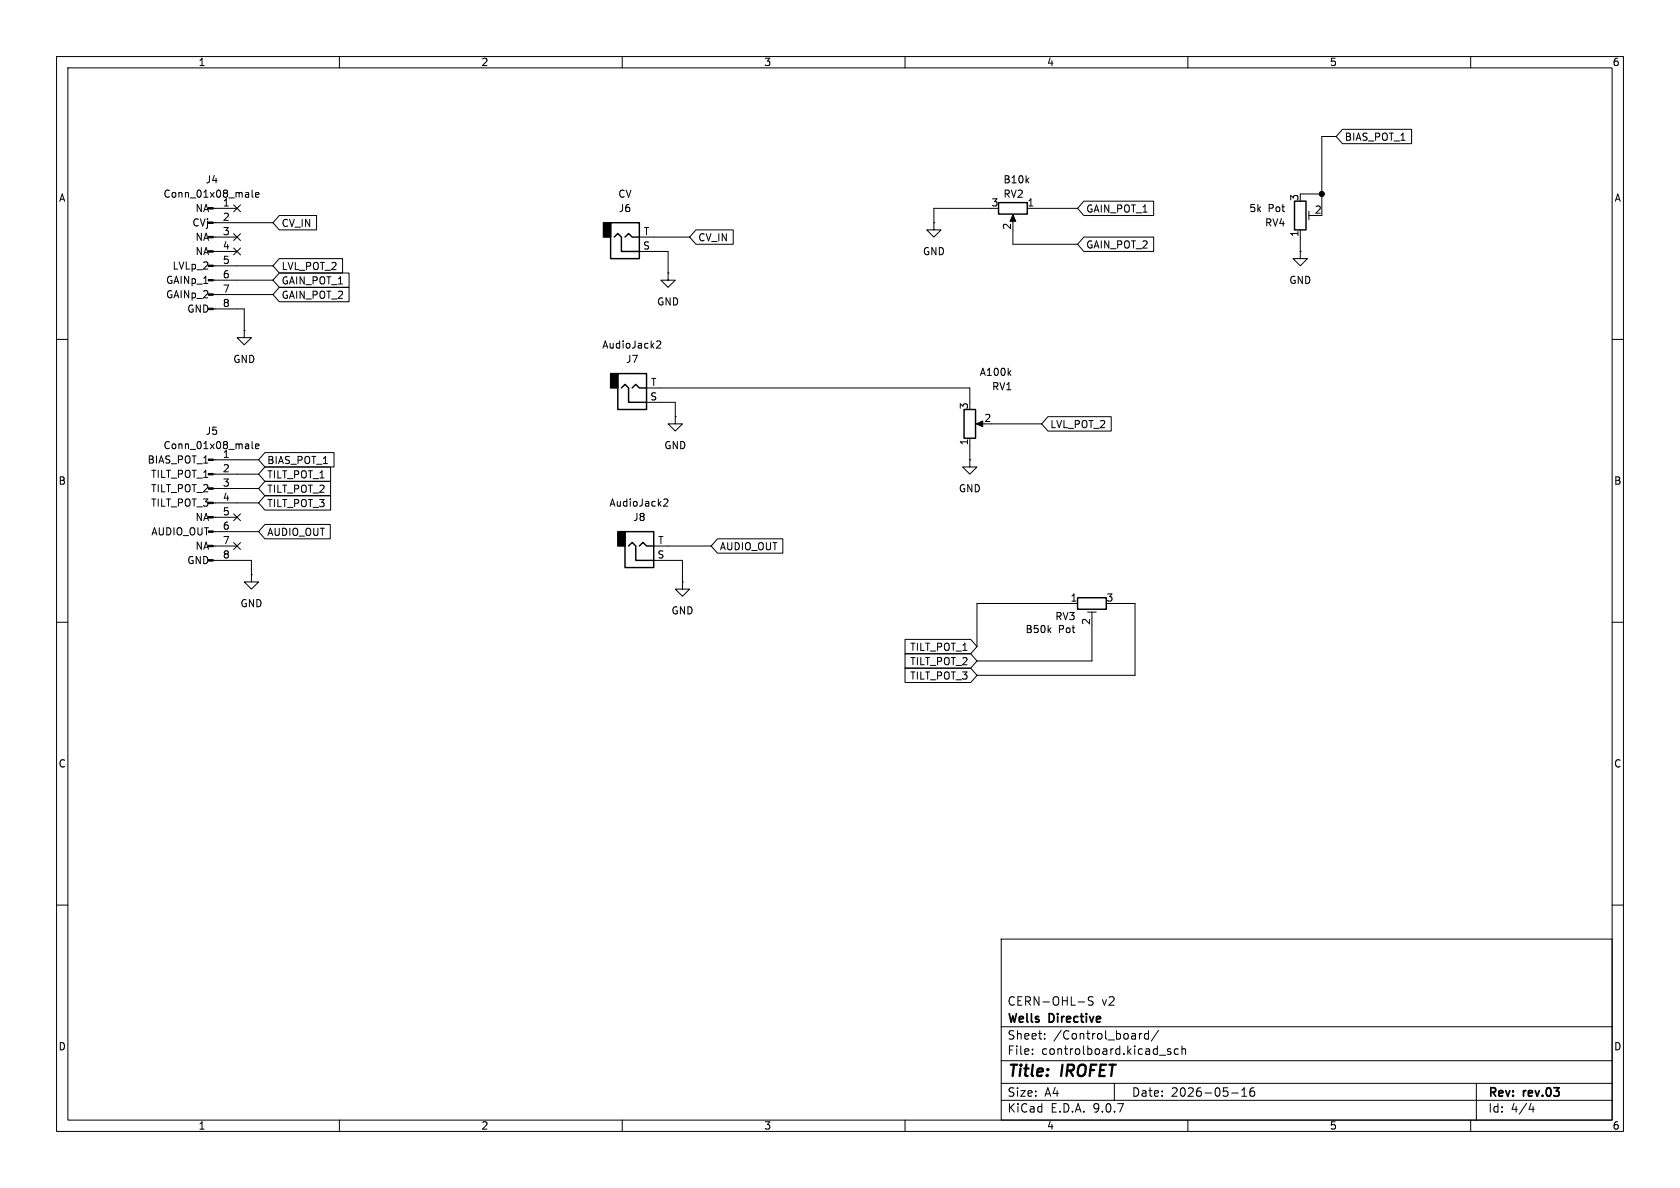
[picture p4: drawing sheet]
<svg xmlns="http://www.w3.org/2000/svg" width="297mm" height="210mm" viewBox="0 0 297 210" stroke-linecap="round" stroke-linejoin="round" font-family="sans-serif">
<g fill="none" stroke="#000" stroke-width=".18">
<path d="M10 10h277v190h-277zM12 12h273v186h-273zM60 10v2M110 10v2M160 10v2M210 10v2M260 10v2M37.7 36.8h4.2M37.7 39.4h10.6M41.3 36.2l1.2 1.2M42.5 36.2l-1.2 1.2M44.6 33.6v1.1l.2 .2"/>
<path d="M45.2 34.4l.6-.1-.1-.2-.3-.1-.2 .2v.6h.5M49.4 38.1h6.6v2.5h-6.6l-1.1-1.2zM165.1 39.4v1.2h1.3l-1.3 1.3-1.3-1.3h1.3M165.1 39.4h.1M175.3 36.8h-10.2v2.6M179.1 38.4v1M181.6 36.8h8.9M191.6 35.6h12.4v2.5h-12.4l-1.1-1.3zM229.9 34.3h3.8M231.4 37.3v1.6M231.4 38.1h1M236.2 24.1h-2.5v14"/>
<path d="M237.3 22.9h12.3v2.5h-12.3l-1.1-1.3zM37.7 44.5h4.2M37.7 41.9h4.2M37.7 47h10.6M37.7 49.5h10.6M37.7 52.1h10.6M37.7 54.6h5.5v3.8M41.3 43.8l1.2 1.3M41.3 41.3l1.2 1.2M42.5 43.8l-1.2 1.3M42.5 41.3l-1.2 1.2M43.2 58.4v1.3h1.2l-1.2 1.3-1.3-1.3h1.3"/>
<path d="M43.2 58.4h.1M49.4 48.3h12.3v2.5h-12.3l-1.1-1.3zM49.4 50.8h12.3v2.5h-12.3l-1.1-1.2zM49.4 45.7h11.2v2.6h-11.2l-1.1-1.3zM113 44.5h5.1v3.8M113 41.9h8.9M118.1 48.3v1.2h1.3l-1.3 1.3-1.3-1.3h1.3M118.1 48.3h.1M123 40.6h6.6v2.6h-6.6l-1.1-1.3zM179.1 40.6v2.6h11.4M191.6 41.9h12.4v2.6h-12.4l-1.1-1.3zM229.9 44.5v1.2h1.2l-1.2 1.3-1.3-1.3h1.3"/>
<path d="M229.9 44.5h.1M229.9 40.6v3.9M10 60h2M44.6 78v1.1l.2 .2M45.2 78.9l.6-.1-.1-.3h-.3l-.2 .2v.6h.5M114.3 71.1h5.1v2.6M114.3 68.6h57.1v2.5M116.1 60.4l.5-.1 .2 .3-.8 .9h.8M119.4 73.7v1.2h1.2l-1.2 1.3-1.3-1.3h1.3M119.4 73.7h.1M171.4 77.5v3.8M173 74.9h1"/>
<path d="M175.3 74.9h8.8M185.3 73.7h11.2v2.5h-11.2l-1.2-1.3zM285 60h2M37.7 81.3h8M37.7 83.8h8M37.7 86.4h8M37.7 88.9h8M37.7 91.4h4.2M37.7 94h8M37.7 96.5h4.2M37.7 99.1h6.7v2.5M41.3 90.8l1.2 1.2"/>
<path d="M41.3 95.9l1.2 1.2M42.5 90.8l-1.2 1.2M42.5 95.9l-1.2 1.2M46.8 87.6h11.6v2.6h-11.6l-1.1-1.3zM46.8 82.5h11.6v2.6h-11.6l-1.1-1.3zM46.8 80h12.3v2.6h-12.3l-1.1-1.3zM46.8 92.7h11.6v2.6h-11.6l-1.1-1.3zM46.8 85.1h11.6v2.5h-11.6l-1.1-1.2zM115.6 96.5h10.1M115.6 99.1h5v3.8M117.4 88.3l.4-.1 .3 .4-.8 .9h.8M126.8 95.2h11.6v2.6h-11.6l-1.1-1.3z"/>
<path d="M171.4 81.3v1.3h1.3l-1.3 1.2-1.2-1.2h1.2M171.4 81.3h.1M10 110h2M44.4 101.6v1.3h1.3l-1.3 1.2-1.2-1.2h1.2M44.4 101.6h.1M120.6 102.9v1.2h1.3l-1.3 1.3-1.2-1.3h1.2M120.6 102.9h.1M160 113h11.6l1.1 1.3-1.1 1.3h-11.6zM160 115.6h11.6l1.1 1.2-1.1 1.3h-11.6zM160 118.1h11.6l1.1 1.3-1.1 1.3h-11.6zM190.5 106.7h-17.8v7.6M192.3 108.2h1.5"/>
<path d="M193 108.2v1M193 110.5v6.3h-20.3M196.8 106.7h3.9v12.7h-28M285 110h2M10 160h2M177 166h108v32h-108zM190.6 177.1h1.1M193.2 176.3l-.5-.1-.2 .1v.5l.6 .3 .1 .3-.2 .3-.6-.1M285 160h2M60 198v2M110 198v2M160 198v2"/>
<path d="M177 194.5h108M177 191.5h108M177 187.5h108M177 181.5h108M182.5 186.3v.1M182.5 185.5v.1M184.7 183.6v.1M184.7 182.8v.1M197 191.5v3M201.5 182.7v1M201.9 182.7l-.3 .1-.1 .2M203 182.8l-.4-.1-.3 .3v.4l.2 .2h.5"/>
<path d="M203 182.2v1.5M204.8 182.1l-1.3 2M207 185.5l-.4-.1-.2 .2 .1 .2 .5 .2v.3h-.6M208.3 185.5l-.4-.1-.3 .3v.4l.1 .2h.6M209 185.5l.2-.1 .3 .1 .1 .9M209 184.9v1.5M210 198v2M217.7 193.2h1.2M219.5 193.8h.9M219.5 192.7l.5-.4v1.5M221.7 192.3a.59 .59 0 0 0-.7 .6v.6l.1 .2 .4 .1 .2-.1 .1-.5-.1-.3h-.5l-.2 .3M260 198v2"/>
<path d="M261 191.5v6.5M270.7 195l-.4 1.1h.9M271 195.6v1"/>
</g>
<path d="M106.7 39.4h1.2v2.5h-1.2zM107.9 66h1.3v2.6h-1.3zM109.2 94h1.3v2.5h-1.3z" fill="#000" stroke="#000" stroke-width=".25"/>
<g fill="none" stroke="#000" stroke-width=".25">
<path d="M107.9 39.4h5.1v6.3h-5.1zM176.5 35.8h5.1v2h-5.1zM228.9 35.6h2v5h-2zM108.6 41.9l.6-.6 .7 .6v2.6h3.1M110.5 41.9l.6-.6 .7 .6h1.2M109.2 66h5.1v6.4h-5.1zM109.9 68.6l.6-.7 .6 .7v2.5h3.2M111.8 68.6l.6-.7 .6 .7h1.3M170.4 72.4h2.1v5.1h-2.1zM110.5 94h5.1v6.3h-5.1zM111.1 96.5l.7-.6 .6 .6v2.6h3.2M113 96.5l.7-.6 .6 .6h1.3"/>
<path d="M190.5 105.7h5.1v2h-5.1z"/>
</g>
<g fill="#000" stroke="#000" stroke-width=".18">
<path d="M36.8 36.7h.9v.3h-.9zM36.8 39.2h.9v.3h-.9zM179.1 38l.5 1.1h-1zM36.8 41.8h.9v.2h-.9zM36.8 44.3h.9v.3h-.9zM36.8 46.9h.9v.2h-.9zM36.8 49.4h.9v.3h-.9zM36.8 51.9h.9v.3h-.9zM36.8 54.5h.9v.2h-.9zM172.6 74.9l1.1-.5v1zM36.8 81.2h.9v.2h-.9zM36.8 83.7h.9v.2h-.9z"/>
<path d="M36.8 86.2h.9v.3h-.9zM36.8 88.8h.9v.2h-.9zM36.8 91.3h.9v.3h-.9zM36.8 93.9h.9v.2h-.9zM36.8 96.4h.9v.2h-.9zM36.8 98.9h.9v.3h-.9z"/>
<circle cx="233.7" cy="34.3" r=".46"/>
</g>
<g font-size="2.8">
<text x="178" y="190.9">Title:</text>
<text x="187.7" y="190.9">IROFET</text>
</g>
<g font-size="2.1">
<text x="178" y="178">CERN-OHL-S</text>
<text x="194.7" y="178">v2</text>
<text x="178" y="184">Sheet:</text>
<text x="178" y="181.2">Wells</text>
<text x="185.5" y="181.2">Directive</text>
<text x="186.2" y="184">/Control_board/</text>
<text x="178" y="186.7">File:</text>
<text x="184.1" y="186.7">controlboard.kicad_sch</text>
<text x="178" y="196.9">KiCad</text>
<text x="178" y="194.1">Size:</text>
<text x="184.7" y="194.1">A4</text>
<text x="185.7" y="196.9">E.D.A.</text>
<text x="193.3" y="196.9">9.0.7</text>
<text x="200" y="194.1">Date:</text>
<text x="207" y="194.1">2026-05-16</text>
<text x="263" y="194.3">Rev:</text>
<text x="263" y="196.9">Id:</text>
<text x="267.1" y="196.9">4/4</text>
<text x="269.4" y="194.3">rev.03</text>
</g>
<g font-size="1.8">
<text x="35" y="11.9">1</text>
<text x="85" y="11.9">2</text>
<text x="135" y="11.9">3</text>
<text x="185" y="11.9">4</text>
<text x="235" y="11.9">5</text>
<text x="285" y="11.9">6</text>
<text x="237.6" y="25.1">BIAS_POT_1</text>
<text x="10.3" y="35.9">A</text>
<text x="28.8" y="35.2">Conn_01x08_male</text>
<text x="36.3" y="32.6">J4</text>
<text x="109.2" y="35.2">CV</text>
<text x="177.3" y="35.2">RV2</text>
<text x="177.3" y="32.6">B10k</text>
<text x="229.6" y="35.6" transform="rotate(-90 229.6 35.6)">3</text>
<text x="285.3" y="35.9">A</text>
<text x="33.9" y="40.2">CVj</text>
<text x="34.5" y="37.7">NA</text>
<text x="39.3" y="36.6">1</text>
<text x="39.3" y="39.1">2</text>
<text x="39.3" y="41.7">3</text>
<text x="49.7" y="40.3">CV_IN</text>
<text x="109.3" y="37.7">J6</text>
<text x="113.7" y="41.7">T</text>
<text x="175.2" y="36.6">3</text>
<text x="178.8" y="40.7" transform="rotate(-90 178.8 40.7)">2</text>
<text x="181.5" y="36.6">1</text>
<text x="191.9" y="37.8">GAIN_POT_1</text>
<text x="220.8" y="37.7">5k</text>
<text x="223.5" y="40.2">RV4</text>
<text x="224.2" y="37.7">Pot</text>
<text x="229.6" y="42" transform="rotate(-90 229.6 42)">1</text>
<text x="232.3" y="37.8">2</text>
<text x="30.4" y="47.9">LVLp_2</text>
<text x="34.5" y="42.8">NA</text>
<text x="34.5" y="45.3">NA</text>
<text x="39.3" y="44.2">4</text>
<text x="39.3" y="46.7">5</text>
<text x="49.7" y="47.9">LVL_POT_2</text>
<text x="113.6" y="44.2">S</text>
<text x="123.3" y="42.9">CV_IN</text>
<text x="163.1" y="45.3">GND</text>
<text x="191.9" y="44.1">GAIN_POT_2</text>
<text x="29.3" y="50.4">GAINp_1</text>
<text x="29.3" y="52.9">GAINp_2</text>
<text x="39.3" y="49.3">6</text>
<text x="39.3" y="51.8">7</text>
<text x="49.7" y="50.5">GAIN_POT_1</text>
<text x="49.7" y="53">GAIN_POT_2</text>
<text x="227.8" y="50.4">GND</text>
<text x="33" y="55.5">GND</text>
<text x="39.3" y="54.4">8</text>
<text x="116.1" y="54.2">GND</text>
<text x="41.1" y="64.4">GND</text>
<text x="106.4" y="61.8">AudioJack2</text>
<text x="110.6" y="64.4">J7</text>
<text x="114.9" y="70.9">S</text>
<text x="115" y="68.3">T</text>
<text x="173.1" y="66.6">A100k</text>
<text x="175.3" y="69.2">RV1</text>
<text x="36.3" y="77.1">J5</text>
<text x="171.2" y="72.5" transform="rotate(-90 171.2 72.5)">3</text>
<text x="173.9" y="74.7">2</text>
<text x="185.6" y="75.9">LVL_POT_2</text>
<text x="26" y="82.1">BIAS_POT_1</text>
<text x="28.8" y="79.6">Conn_01x08_male</text>
<text x="39.3" y="81">1</text>
<text x="39.3" y="83.6">2</text>
<text x="47.1" y="82.2">BIAS_POT_1</text>
<text x="117.3" y="79.6">GND</text>
<text x="171.2" y="78.8" transform="rotate(-90 171.2 78.8)">1</text>
<text x="10.3" y="85.9">B</text>
<text x="26.6" y="84.7">TILT_POT_1</text>
<text x="26.6" y="87.2">TILT_POT_2</text>
<text x="26.6" y="89.8">TILT_POT_3</text>
<text x="39.3" y="86.1">3</text>
<text x="39.3" y="88.6">4</text>
<text x="47.1" y="89.9">TILT_POT_3</text>
<text x="47.1" y="84.8">TILT_POT_1</text>
<text x="47.1" y="87.3">TILT_POT_2</text>
<text x="107.6" y="89.8">AudioJack2</text>
<text x="169.4" y="87.2">GND</text>
<text x="285.3" y="85.9">B</text>
<text x="26.7" y="94.8">AUDIO_OUT</text>
<text x="34.5" y="92.3">NA</text>
<text x="39.3" y="91.2">5</text>
<text x="39.3" y="93.7">6</text>
<text x="47.1" y="94.9">AUDIO_OUT</text>
<text x="111.8" y="92.3">J8</text>
<text x="33" y="99.9">GND</text>
<text x="34.5" y="97.4">NA</text>
<text x="39.3" y="96.3">7</text>
<text x="39.3" y="98.8">8</text>
<text x="116.1" y="98.8">S</text>
<text x="116.3" y="96.3">T</text>
<text x="127.2" y="97.5">AUDIO_OUT</text>
<text x="42.4" y="107.5">GND</text>
<text x="189.2" y="106.4">1</text>
<text x="195.5" y="106.4">3</text>
<text x="118.6" y="108.8">GND</text>
<text x="181.2" y="112.1">B50k</text>
<text x="186.5" y="109.8">RV3</text>
<text x="187.1" y="112.1">Pot</text>
<text x="192.8" y="110.6" transform="rotate(-90 192.8 110.6)">2</text>
<text x="160.8" y="115.3">TILT_POT_1</text>
<text x="160.8" y="117.8">TILT_POT_2</text>
<text x="160.8" y="120.3">TILT_POT_3</text>
<text x="10.3" y="135.9">C</text>
<text x="285.3" y="135.9">C</text>
<text x="10.3" y="185.9">D</text>
<text x="285.3" y="185.9">D</text>
<text x="35" y="199.9">1</text>
<text x="85" y="199.9">2</text>
<text x="135" y="199.9">3</text>
<text x="185" y="199.9">4</text>
<text x="235" y="199.9">5</text>
<text x="285" y="199.9">6</text>
</g>
</svg>
